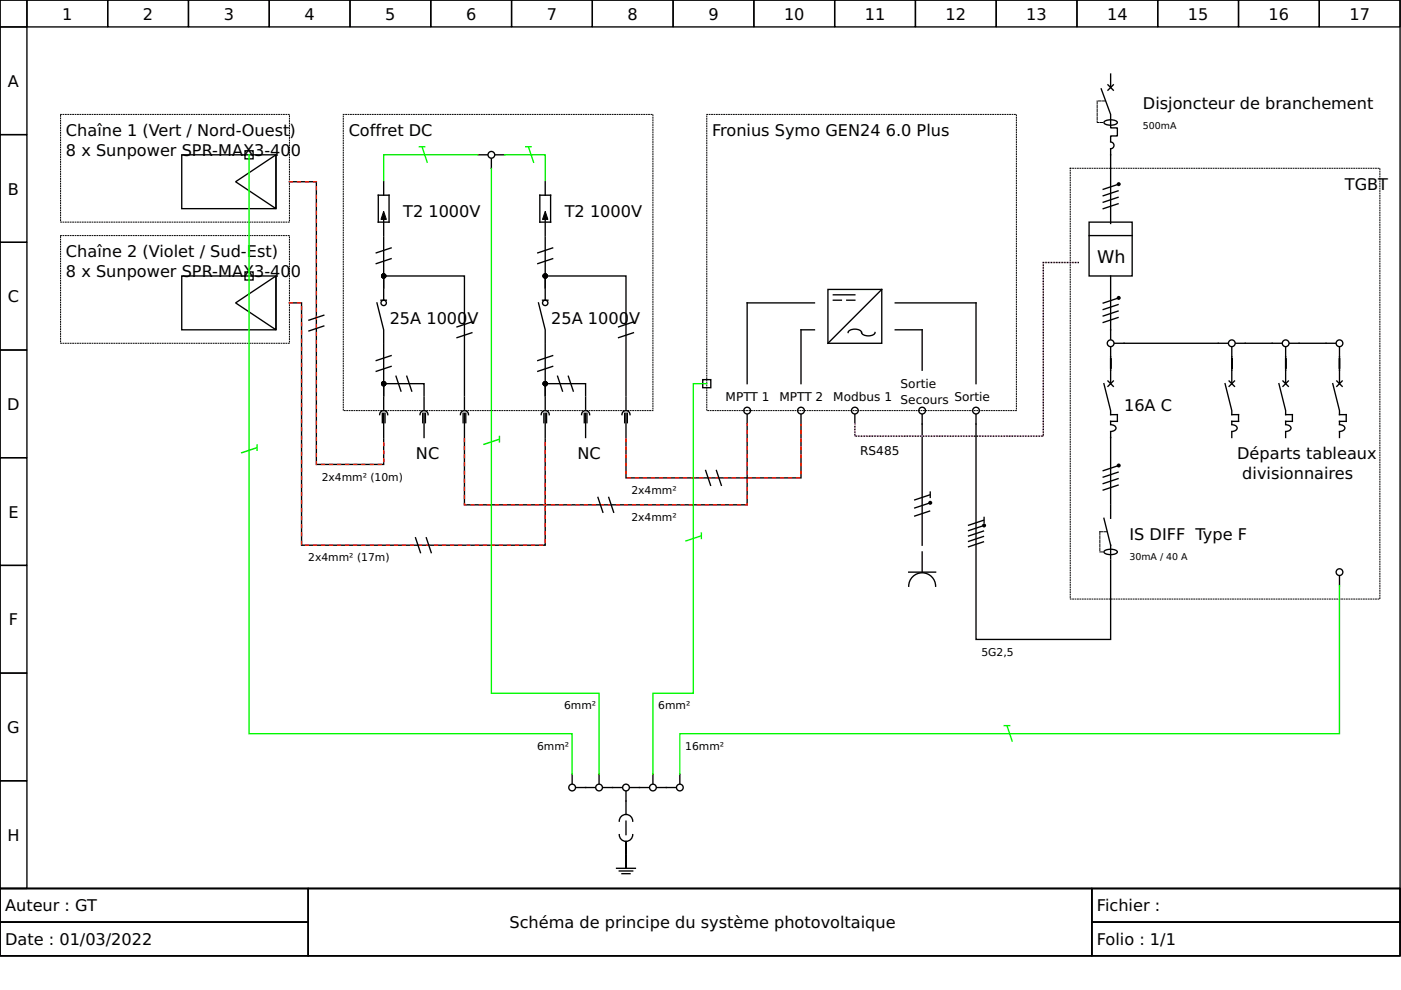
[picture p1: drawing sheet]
<svg xmlns="http://www.w3.org/2000/svg" width="297mm" height="210mm" viewBox="0 0 297 210" stroke-linecap="round" stroke-linejoin="round" font-family="sans-serif">
<g fill="none" stroke="#000" stroke-width=".29">
<path d="M0 0h296.8v188.4h-296.8zM0 0h5.7v5.7h-5.7zM5.7 0h17.1v5.7h-17.1zM22.8 0h17.2v5.7h-17.2zM40 0h17.1v5.7h-17.1zM57.1 0h17.1v5.7h-17.1zM74.2 0h17.1v5.7h-17.1zM91.3 0h17.2v5.7h-17.2zM108.5 0h17.1v5.7h-17.1zM125.6 0h17.1v5.7h-17.1zM142.7 0h17.1v5.7h-17.1zM159.8 0h17.2v5.7h-17.2z"/>
<path d="M177 0h17.1v5.7h-17.1zM194.1 0h17.1v5.7h-17.1zM211.2 0h17.1v5.7h-17.1zM228.3 0h17.2v5.7h-17.2zM245.5 0h17.1v5.7h-17.1zM262.6 0h17.1v5.7h-17.1zM279.7 0h17.1v5.7h-17.1zM0 5.7h5.7v22.8h-5.7zM233.5 18.8l2 5.5v2.8h1.4v1.7h-1.4v1.2M234.9 18l1.1 1.1M235.5 15.7v2.9M236 18l-1.1 1.1"/>
<path d="M0 28.5h5.7v22.9h-5.7zM38.5 32.8h20v11.4h-20zM49.9 38.5l8.6-5.7v11.4zM51.9 32h1.8v1.7h-1.8zM61.4 38.5h5.7v60h14.2v-5.5M81.3 38.5v2.9M101.3 32.8h2M104.2 33.7v2M105 32.8h2M115.6 38.5v2.9M234.1 25.8a2.54 2.54 0 0 1 2.7 0l.1 .2a2.07 2.07 0 0 1-2.9 0zM235.5 30.1a.71 .71 0 0 1 .7 .7 .71 .71 0 0 1-.7 .7"/>
<path d="M235.5 31.7v15.7M237.2 39l-3.4 1.2M0 51.4h5.7v22.8h-5.7zM38.5 58.5h20v11.4h-20zM51.9 57.7h1.8v1.7h-1.8zM80.2 41.4h2.3v5.7h-2.3zM81.3 46.5v3.4M81.3 50.2v10.9v-2.6h17.2v25.4M83.1 52.5l-3.5 1.2M83.1 54.8l-3.5 1.1M114.5 41.4h2.2v5.7h-2.2zM115.6 50.2v10.9v-2.6h17.1v25.4"/>
<path d="M115.6 46.5v3.4M117.3 52.5l-3.4 1.2M117.3 54.8l-3.4 1.1M230.9 47.1h9.1v11.4h-9.1zM230.9 49.9h9.1M235.5 58.5v13.4M237.2 40.4l-3.4 1.2M237.2 41.8l-3.4 1.1M237.2 43.2l-3.4 1.1M0 74.2h5.7v22.8h-5.7zM49.9 64.2l8.6-5.7v11.4zM61.4 64.2h2.5v51.4h51.7v-22.6"/>
<path d="M68.8 66.8l-3.4 1.1M68.8 69.1l-3.4 1.1M79.9 64.2l1.4 5.7v2.9M80.8 63.6h1.1M81.3 61.4v2.2M81.3 73.1v10.8v-2.6h8.6v2.6M83.1 75.4l-3.5 1.1M83.1 77.6l-3.5 1.2M83.9 79.6l1.2 3.5M86.2 79.6l1.1 3.5M100.2 68.2l-3.4 1.2M100.2 70.5l-3.4 1.1"/>
<path d="M114.2 64.2l1.4 5.7v2.9M115 63.6h1.2M115.6 73.1v10.8v-2.6h8.6v2.6M115.6 61.4v2.2M117.3 75.4l-3.4 1.1M117.3 77.6l-3.4 1.2M118.2 79.6l1.1 3.5M120.4 79.6l1.2 3.5M134.4 68.2l-3.4 1.2M134.4 70.5l-3.4 1.1M172.7 64.2h-14.3v17.1M172.7 69.9h-2.9v11.4"/>
<path d="M175.5 61.4h11.5v11.4h-11.5zM176.7 62.5h4.5M176.7 63.6h1.7M179.5 63.6h1.7M179.8 70.5a1.8 1.8 0 0 1 3.1 .4 1.89 1.89 0 0 0 2.6-.4M187 61.4l-11.5 11.4M189.8 64.2h17.1v17.1M189.8 69.9h5.7v8.6M235.5 73.6v7.7M236.3 72.8h24M237.2 63.2l-3.4 1.1M237.2 64.5l-3.4 1.2"/>
<path d="M237.2 65.9l-3.4 1.1M237.2 67.3l-3.4 1.1M261.2 73.6v7.7M262 72.8h9.7M272.6 73.6v7.7M273.4 72.8h9.7M284 73.6v7.7M0 97h5.7v22.9h-5.7zM81.1 87.6v2M81.3 87.1a.86 .86 0 0 0-.8 .8M81.3 84.2v2.6M81.3 87.6v5.2"/>
<path d="M81.5 87.1a.86 .86 0 0 1 .7 .8M81.6 87.6v2M89.6 87.6v2M89.8 87.1a.86 .86 0 0 0-.7 .8M89.9 84.2v2.6M89.9 87.6v5.2M90 87.1a.86 .86 0 0 1 .8 .8M90.2 87.6v2M98.2 87.6v2M98.4 87.1a.86 .86 0 0 0-.8 .8M98.5 84.2v2.6M98.5 87.6v5.2"/>
<path d="M98.6 87.1a.86 .86 0 0 1 .7 .8M98.8 87.6v2M115.3 87.6v2M115.5 87.1a.86 .86 0 0 0-.8 .8M115.6 84.2v2.6M115.6 87.6v5.2M115.7 87.1a.86 .86 0 0 1 .8 .8M115.9 87.6v2M123.9 87.6v2M124.1 87.1a.86 .86 0 0 0-.8 .8M124.2 84.2v2.6M124.2 87.6v5.2"/>
<path d="M124.3 87.1a.86 .86 0 0 1 .7 .8M124.4 87.6v2M132.4 87.6v2M132.6 87.1a.86 .86 0 0 0-.7 .8M132.7 84.2v2.6M132.7 87.6v5.2M132.8 87.1a.86 .86 0 0 1 .8 .8M133 87.6v2M149 80.5h1.7v1.7h-1.7zM149.6 99.6l1.1 3.4M151.8 99.6l1.2 3.4M158.4 87.9v19.1h-59.9v-14"/>
<path d="M169.8 87.9v13.4h-37.1v-8.3M181.2 87.9v2M195.5 87.9v27.7M206.9 87.9v47.7h28.6v-16.9M234 81.3l1.5 5.8v.8h1.4v1.4h-1.4v.6M234.9 80.8l1.1 1.1M235.5 90.1a.85 .85 0 0 1 1 .9l-.6 .4-.4 .1M235.5 91.6v15.1M236 80.8l-1.1 1.1M237.2 98.7l-3.4 1.1M259.7 81.3l1.5 5.8v.8h1.4v1.4h-1.4v.6M260.6 80.8l1.1 1.1"/>
<path d="M261.2 90.1a.85 .85 0 0 1 1 .9l-.6 .4-.4 .1M261.2 91.6v1.2M261.7 80.8l-1.1 1.1M271.2 81.3l1.4 5.8v.8h1.4v1.4h-1.4v.6M272 80.8l1.2 1.1M272.6 90.1a.85 .85 0 0 1 1 .9l-.6 .4-.4 .1M272.6 91.6v1.2M273.2 80.8l-1.2 1.1M282.6 81.3l1.4 5.8v.8h1.4v1.4h-1.4v.6M283.4 80.8l1.2 1.1M284 90.1a.85 .85 0 0 1 1 .9l-.6 .4-.4 .1M284 91.6v1.2"/>
<path d="M284.6 80.8l-1.2 1.1M0 119.9h5.7v22.8h-5.7zM88.1 113.9l1.1 3.4M90.3 113.9l1.2 3.4M126.7 105.3l1.2 3.4M129 105.3l1.2 3.4M195.5 117v4.3M197.2 104.9l-3.4 1.1M197.2 104.3v1.2M197.2 106.6l-3.4 1.1M197.2 108.3l-3.4 1.2M208.6 110.3l-3.4 1.1"/>
<path d="M208.6 109.7v1.1M208.6 111.4l-3.4 1.2M208.6 112.6l-3.4 1.1M208.6 113.7l-3.4 1.1M208.6 114.8l-3.4 1.2M234 109.9l1.5 5.7v2.9M234.1 116.8a2.54 2.54 0 0 1 2.7 0l.1 .2a2.07 2.07 0 0 1-2.9 0zM235.5 107v2.9M237.2 100.1l-3.4 1.1M237.2 101.4l-3.4 1.2M237.2 102.8l-3.4 1.2M192.7 124.3a2.85 2.85 0 0 1 2.8-2.9 2.85 2.85 0 0 1 2.9 2.9"/>
<path d="M192.7 121.3h5.7M284 122.2v2M0 142.7h5.7v22.8h-5.7zM0 165.5h5.7v22.9h-5.7zM121.3 164.1v2M122.2 167h4M127 164.1v2M127.9 167h4M131.3 177a1.43 1.43 0 0 0 1.4 1.4 1.43 1.43 0 0 0 1.4-1.4M131.3 174.1a1.43 1.43 0 0 1 1.4-1.4 1.43 1.43 0 0 1 1.4 1.4M132.7 167.8v4.9M132.7 174.1v2.9"/>
<path d="M132.7 178.4v5.7M133.6 167h4M138.4 164.1v2M139.3 167h4M144.1 164.1v2M0 188.4h296.8v14.3h-296.8zM0 188.4h65.4v7.1h-65.4zM0 195.5h65.4v7.2h-65.4zM65.4 188.4h166.1v14.3h-166.1zM130.7 184.1h4M131.3 184.7h2.8M131.9 185.2h1.7"/>
<path d="M132.7 181v-2.6v5.7v-2.6M231.5 188.4h65.3v7.1h-65.3zM231.5 195.5h65.3v7.2h-65.3z"/>
<circle cx="104.2" cy="32.8" r=".71"/>
<circle cx="81.3" cy="64.2" r=".57"/>
<circle cx="115.6" cy="64.2" r=".57"/>
<circle cx="235.5" cy="72.8" r=".71"/>
<circle cx="261.2" cy="72.8" r=".71"/>
<circle cx="272.6" cy="72.8" r=".71"/>
<circle cx="284" cy="72.8" r=".71"/>
<circle cx="158.4" cy="87.1" r=".71"/>
<circle cx="169.8" cy="87.1" r=".71"/>
<circle cx="181.2" cy="87.1" r=".71"/>
<circle cx="195.5" cy="87.1" r=".71"/>
<circle cx="206.9" cy="87.1" r=".71"/>
<circle cx="284" cy="121.3" r=".71"/>
<circle cx="121.3" cy="167" r=".71"/>
<circle cx="127" cy="167" r=".71"/>
<circle cx="132.7" cy="167" r=".71"/>
<circle cx="138.4" cy="167" r=".71"/>
<circle cx="144.1" cy="167" r=".71"/>
</g>
<path d="M12.8 24.3h48.6v22.8h-48.6zM72.8 24.3h65.6v62.8h-65.6zM149.8 24.3h65.7v62.8h-65.7zM226.9 35.7h65.7v91.3h-65.7zM12.8 49.9h48.6v22.9h-48.6z" fill="none" stroke="#000" stroke-width=".21" stroke-dasharray=".2 .3"/>
<path d="M81.3 44.8l.6 1.7h-1.1zM115.6 44.8l.6 1.7h-1.2z" fill="#000" stroke="#000" stroke-width=".21"/>
<path d="M234.3 21.4h-1.7v4.6h1.4M233.2 112.7h1.4M233.2 112.7v4.3M233.8 117h-.6" fill="none" stroke="#000" stroke-width=".21" stroke-dasharray=".6 .3"/>
<g fill="#000">
<circle cx="237.2" cy="39" r=".43"/>
<circle cx="237.2" cy="63.2" r=".43"/>
<circle cx="237.2" cy="98.7" r=".43"/>
<circle cx="197.2" cy="106.6" r=".43"/>
<circle cx="208.6" cy="111.4" r=".43"/>
</g>
<g fill="#000" stroke="#000" stroke-width=".29">
<circle cx="81.3" cy="58.5" r=".43"/>
<circle cx="115.6" cy="58.5" r=".43"/>
<circle cx="81.3" cy="81.3" r=".43"/>
<circle cx="115.6" cy="81.3" r=".43"/>
</g>
<path d="M61.4 38.5h5.7v60h14.2v-5.5M61.4 64.2h2.5v51.4h51.7v-22.6M98.5 93v14h59.9v-17.1M132.7 93v8.3h37.1v-11.4" fill="none" stroke="#ff2600" stroke-width=".29" stroke-dasharray=".6 1.1"/>
<g fill="none" stroke="#00f900" stroke-width=".29">
<path d="M52.8 32.8v122.8h68.5v8.5M88.9 31.1h1.2M89.5 31.1l1.1 3.4M101.3 32.8h-20v5.4M104.2 35.7v111.3h22.8v17.1M107 32.8h8.6v5.4M111.5 31.1h1.1M112 31.1l1.2 3.4M54.5 94.9l-3.4 1.1M54.5 94.3v1.2M105.9 93.1l-3.4 1.2M105.9 92.5v1.2"/>
<path d="M149.8 81.3h-2.8v65.7h-8.6v17.1M148.7 113.6l-3.4 1.1M148.7 113v1.2M284 124.2v31.4h-139.9v8.5M212.9 153.8h1.2M213.5 153.8l1.1 3.5"/>
</g>
<path d="M228.6 55.7h-7.4v36.8h-40v-2.6" fill="none" stroke="#ff40ff" stroke-width=".29"/>
<path d="M228.6 55.7h-7.4v36.8h-40v-2.6" fill="none" stroke="#000" stroke-width=".29" stroke-dasharray="0 .6"/>
<text font-size="3.7" x="232.6" y="55.7">Wh</text>
<g font-size="3.4">
<text x="13.2" y="4.1">1</text>
<text x="30.3" y="4.1">2</text>
<text x="47.4" y="4.1">3</text>
<text x="64.6" y="4.1">4</text>
<text x="81.7" y="4.1">5</text>
<text x="98.8" y="4.1">6</text>
<text x="115.9" y="4.1">7</text>
<text x="133.1" y="4.1">8</text>
<text x="150.2" y="4.1">9</text>
<text x="166.2" y="4.1">10</text>
<text x="183.3" y="4.1">11</text>
<text x="200.5" y="4.1">12</text>
<text x="217.6" y="4.1">13</text>
<text x="234.7" y="4.1">14</text>
<text x="251.9" y="4.1">15</text>
<text x="269" y="4.1">16</text>
<text x="286.1" y="4.1">17</text>
<text x="1.7" y="18.4">A</text>
<text x="242.3" y="23.1">Disjoncteur de branchement</text>
<text x="14" y="28.8">Chaîne 1 (Vert / Nord-Ouest</text>
<text x="61.4" y="28.8">)</text>
<text x="73.9" y="28.8">Coffret DC</text>
<text x="151" y="28.8">Fronius Symo GEN24</text>
<text x="187.8" y="28.8">6.0 Plus</text>
<text x="14" y="33.1">8 x Sunpower</text>
<text x="38.5" y="33.1">SPR-MAX3-4</text>
<text x="59.5" y="33.1">0</text>
<text x="61.6" y="33.1">0</text>
<text x="1.7" y="41.2">B</text>
<text x="285.1" y="40.2">TGBT</text>
<text x="85.5" y="46">T2</text>
<text x="90.8" y="46">1000V</text>
<text x="119.7" y="46">T2</text>
<text x="125.1" y="46">1000V</text>
<text x="14" y="54.5">Chaîne 2 (Violet / Sud-Est)</text>
<text x="14" y="58.8">8 x Sunpower</text>
<text x="38.5" y="58.8">SPR-MAX3-4</text>
<text x="59.5" y="58.8">0</text>
<text x="61.6" y="58.8">0</text>
<text x="1.7" y="64.1">C</text>
<text x="82.6" y="68.8">25A 1000</text>
<text x="99.1" y="68.8">V</text>
<text x="116.9" y="68.8">25A 1000</text>
<text x="133.4" y="68.8">V</text>
<text x="1.5" y="86.9">D</text>
<text x="238.3" y="87.1">16A C</text>
<text x="88.2" y="97.3">NC</text>
<text x="122.4" y="97.3">NC</text>
<text x="262.3" y="97.3">Départs tableaux</text>
<text x="263.4" y="101.6">divisionnaires</text>
<text x="1.8" y="109.7">E</text>
<text x="239.5" y="114.5">IS DIFF Type F</text>
<text x="1.9" y="132.6">F</text>
<text x="1.5" y="155.4">G</text>
<text x="1.6" y="178.2">H</text>
<text x="1.1" y="193.2">Auteur : GT</text>
<text x="108" y="196.8">Schéma de principe du système photovoltaique</text>
<text x="232.6" y="193.2">Fichier :</text>
<text x="1.1" y="200.4">Date : 01/03/2022</text>
<text x="232.6" y="200.4">Folio : 1/1</text>
</g>
<g font-size="2.6">
<text x="190.9" y="82.2">Sortie</text>
<text x="153.8" y="85.1">MPTT 1</text>
<text x="165.3" y="85.1">MPTT 2</text>
<text x="176.7" y="85.1">Modbus 1</text>
<text x="190.9" y="85.6">Secours Sortie</text>
<text x="182.4" y="96.5">RS485</text>
</g>
<g font-size="2.3">
<text x="68.2" y="101.9">2x4mm² (10m)</text>
<text x="133.9" y="104.8">2x4mm²</text>
<text x="133.9" y="110.5">2x4mm²</text>
<text x="65.4" y="119">2x4mm² (17m)</text>
<text x="208.1" y="139">5G2,5</text>
<text x="119.6" y="150.4">6mm²</text>
<text x="139.6" y="150.4">6mm²</text>
<text x="113.9" y="159">6mm²</text>
<text x="145.3" y="159">16mm²</text>
</g>
<g font-size="2">
<text x="242.3" y="27.4">500mA</text>
<text x="239.5" y="118.7">30mA / 40 A</text>
</g>
</svg>
